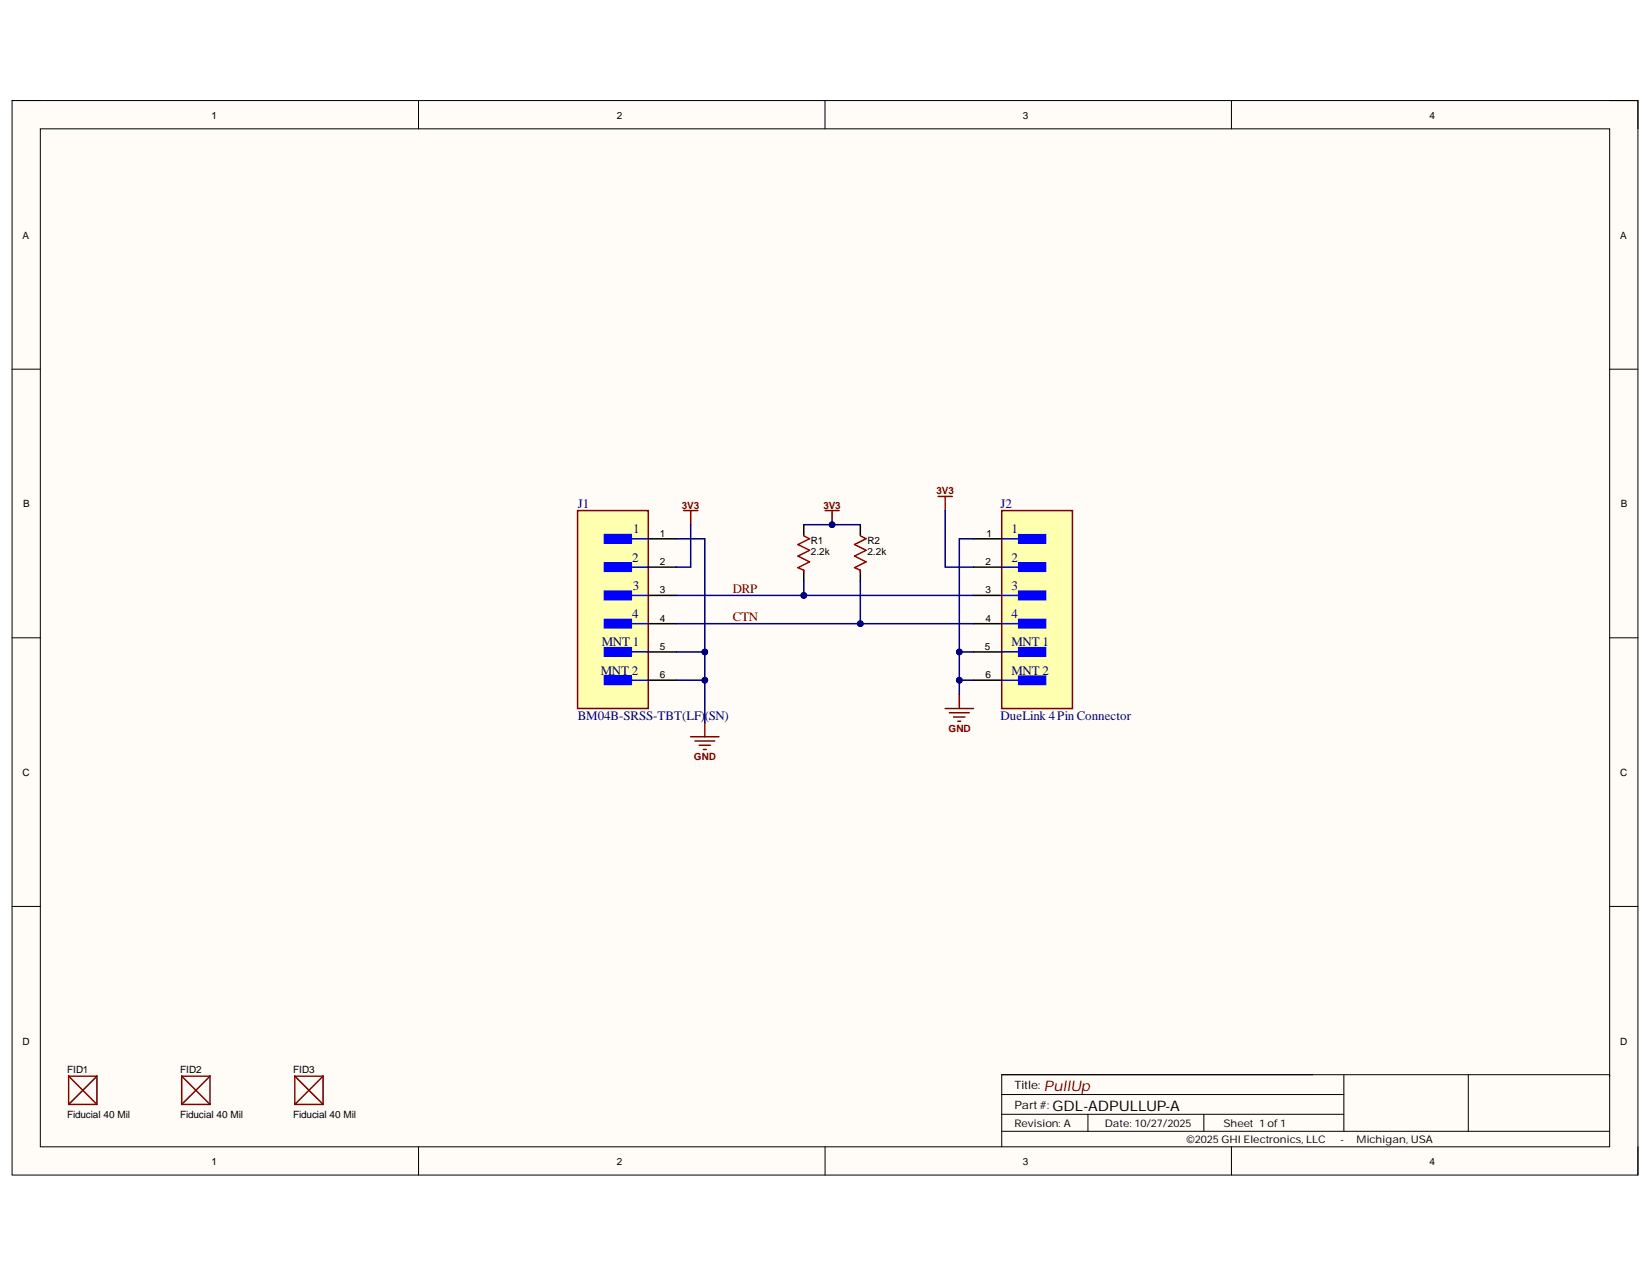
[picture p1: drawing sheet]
<svg xmlns="http://www.w3.org/2000/svg" width="279mm" height="216mm" viewBox="0 0 279 216" stroke-linecap="round" stroke-linejoin="round" font-family="sans-serif">
<path d="M2 17h275v181.7h-275z" fill-rule="evenodd" fill="#fffcf8"/>
<path d="M2 17h275v181.7h-275z" fill="none" stroke="#000" stroke-width=".17"/>
<path d="M6.8 21.8h265.4v172.1h-265.4z" fill-rule="evenodd" fill="#fffcf8"/>
<g fill="none" stroke="#000" stroke-width=".17">
<path d="M2 17h4.8M70.8 17v4.8M139.5 17v4.8M208.3 17v4.8M272.2 17h4.8v4.8M6.8 21.8h265.4v172.1h-265.4zM2 62.4h4.8M272.2 62.4h4.8M2 107.8h4.8M272.2 107.8h4.8M2 153.3h4.8M272.2 153.3h4.8"/>
<path d="M70.8 193.9v4.8M139.5 193.9v4.8M169.4 188.4h57.9M169.4 191.3h102.8M169.4 185.1h57.9M184 188.4v2.9M203.6 188.4v2.9M208.3 193.9v4.8M227.3 181.7v9.6M248.3 181.7v9.6M272.2 181.9v-.2h-102.8v12.2M277 193.9v4.8"/>
</g>
<g fill="none" stroke="#800000" stroke-width=".25">
<path d="M11.6 181.9v4.8M11.6 181.9h4.8M11.6 186.7h4.8M11.6 181.9l4.8 4.8M16.4 181.9v4.8M16.4 181.9l-4.8 4.8M30.7 181.9h4.8M30.7 186.7h4.8M30.7 181.9v4.8M30.7 181.9l4.8 4.8M35.5 181.9v4.8M35.5 181.9l-4.8 4.8"/>
<path d="M49.9 181.9h4.8M49.9 186.7h4.8M49.9 181.9v4.8M49.9 181.9l4.8 4.8M54.7 181.9v4.8M54.7 181.9l-4.8 4.8"/>
</g>
<path d="M97.7 86.3h11.9v33.5h-11.9z" fill-rule="evenodd" fill="#ffffb0"/>
<path d="M97.7 86.3h11.9v33.5h-11.9z" fill="none" stroke="#800000" stroke-width=".25"/>
<path d="M102.2 90.4h4.6v1.4h-4.6z" fill-rule="evenodd" fill="#00f"/>
<path d="M102.2 90.4h4.6v1.4h-4.6zM104.4 91.1h5.2" fill="none" stroke="#00f" stroke-width=".25"/>
<path d="M102.2 95.2h4.6v1.4h-4.6z" fill-rule="evenodd" fill="#00f"/>
<path d="M102.2 95.2h4.6v1.4h-4.6zM104.4 95.9h5.2" fill="none" stroke="#00f" stroke-width=".25"/>
<path d="M102.2 99.9h4.6v1.5h-4.6z" fill-rule="evenodd" fill="#00f"/>
<path d="M102.2 99.9h4.6v1.5h-4.6zM104.4 100.7h5.2" fill="none" stroke="#00f" stroke-width=".25"/>
<path d="M102.2 104.7h4.6v1.5h-4.6z" fill-rule="evenodd" fill="#00f"/>
<path d="M102.2 104.7h4.6v1.5h-4.6zM104.4 105.4h5.2" fill="none" stroke="#00f" stroke-width=".25"/>
<path d="M102.2 109.5h4.6v1.4h-4.6z" fill-rule="evenodd" fill="#00f"/>
<path d="M102.2 109.5h4.6v1.4h-4.6zM104.4 110.2h5.2" fill="none" stroke="#00f" stroke-width=".25"/>
<path d="M102.2 114.3h4.6v1.4h-4.6z" fill-rule="evenodd" fill="#00f"/>
<path d="M102.2 114.3h4.6v1.4h-4.6zM104.4 115h5.2" fill="none" stroke="#00f" stroke-width=".25"/>
<path d="M109.6 91.1h4.8M109.6 95.9h4.8M135.9 88.7v1.8M135.9 96.6v1.7M145.5 88.7v1.8M145.5 96.6v1.7M109.6 100.7h4.8M109.6 105.4h4.8M109.6 110.2h4.8M109.6 115h4.8" fill="none" stroke="#000" stroke-width=".25"/>
<g fill="none" stroke="#800000" stroke-width=".25">
<path d="M115.6 86.3h2.4M116.8 86.3v2.4M139.5 86.3h2.4M140.7 86.3v2.4M158.7 83.9h2.4M159.9 83.9v2.4M159.9 119.8h4.7M162.2 117.4v2.4M116.8 124.6h4.8M117.5 125.3h3.4M118.2 126h2M119 126.7h.4"/>
<path d="M119.2 122.2v2.4M160.6 120.5h3.3M161.3 121.2h1.9M162 121.9h.5"/>
</g>
<path d="M135.9 90.6l1 .5-1.9 1 1.9 .9-1.9 1 1.9 1-1.9 1 .9 .4v.3M145.5 90.6l1 .5-2 1 2 .9-2 1 2 1-2 1 1 .4v.3" fill="none" stroke="#980000" stroke-width=".25"/>
<circle cx="140.7" cy="88.7" r=".48" fill="#000080"/>
<circle cx="140.7" cy="88.7" r=".48" fill="none" stroke="#000080" stroke-width=".17"/>
<path d="M159.9 86.3v9.6h4.7M162.2 110.2h2.4" fill="none" stroke="#000080" stroke-width=".25"/>
<circle cx="162.2" cy="110.2" r=".48" fill="#000080"/>
<circle cx="162.2" cy="110.2" r=".48" fill="none" stroke="#000080" stroke-width=".17"/>
<path d="M162.2 115h2.4" fill="none" stroke="#000080" stroke-width=".25"/>
<circle cx="162.2" cy="115" r=".48" fill="#000080"/>
<circle cx="162.2" cy="115" r=".48" fill="none" stroke="#000080" stroke-width=".17"/>
<path d="M114.4 115h4.8" fill="none" stroke="#000080" stroke-width=".25"/>
<circle cx="119.2" cy="115" r=".48" fill="#000080"/>
<circle cx="119.2" cy="115" r=".48" fill="none" stroke="#000080" stroke-width=".17"/>
<path d="M114.4 110.2h4.8" fill="none" stroke="#000080" stroke-width=".25"/>
<circle cx="119.2" cy="110.2" r=".48" fill="#000080"/>
<circle cx="119.2" cy="110.2" r=".48" fill="none" stroke="#000080" stroke-width=".17"/>
<path d="M116.8 88.7v7.2h-2.4M135.9 88.7h9.6" fill="none" stroke="#000080" stroke-width=".25"/>
<circle cx="140.7" cy="88.7" r=".48" fill="#000080"/>
<circle cx="140.7" cy="88.7" r=".48" fill="none" stroke="#000080" stroke-width=".17"/>
<path d="M135.9 98.3v2.4" fill="none" stroke="#000080" stroke-width=".25"/>
<circle cx="135.9" cy="100.7" r=".48" fill="#000080"/>
<circle cx="135.9" cy="100.7" r=".48" fill="none" stroke="#000080" stroke-width=".17"/>
<path d="M145.5 98.3v7.1" fill="none" stroke="#000080" stroke-width=".25"/>
<circle cx="145.5" cy="105.4" r=".48" fill="#000080"/>
<circle cx="145.5" cy="105.4" r=".48" fill="none" stroke="#000080" stroke-width=".17"/>
<path d="M169.4 86.3h12v33.5h-12z" fill-rule="evenodd" fill="#ffffb0"/>
<path d="M169.4 86.3h12v33.5h-12z" fill="none" stroke="#800000" stroke-width=".25"/>
<path d="M172.3 90.4h4.5v1.4h-4.5z" fill-rule="evenodd" fill="#00f"/>
<path d="M169.4 91.1h5.3M172.3 90.4h4.5v1.4h-4.5z" fill="none" stroke="#00f" stroke-width=".25"/>
<path d="M172.3 95.2h4.5v1.4h-4.5z" fill-rule="evenodd" fill="#00f"/>
<path d="M169.4 95.9h5.3M172.3 95.2h4.5v1.4h-4.5z" fill="none" stroke="#00f" stroke-width=".25"/>
<path d="M172.3 99.9h4.5v1.5h-4.5z" fill-rule="evenodd" fill="#00f"/>
<path d="M172.3 99.9h4.5v1.5h-4.5zM169.4 100.7h5.3" fill="none" stroke="#00f" stroke-width=".25"/>
<path d="M172.3 104.7h4.5v1.5h-4.5z" fill-rule="evenodd" fill="#00f"/>
<path d="M169.4 105.4h5.3M172.3 104.7h4.5v1.5h-4.5z" fill="none" stroke="#00f" stroke-width=".25"/>
<path d="M172.3 109.5h4.5v1.4h-4.5z" fill-rule="evenodd" fill="#00f"/>
<path d="M169.4 110.2h5.3M172.3 109.5h4.5v1.4h-4.5z" fill="none" stroke="#00f" stroke-width=".25"/>
<path d="M172.3 114.3h4.5v1.4h-4.5z" fill-rule="evenodd" fill="#00f"/>
<path d="M169.4 115h5.3M172.3 114.3h4.5v1.4h-4.5z" fill="none" stroke="#00f" stroke-width=".25"/>
<path d="M164.6 91.1h4.8M164.6 95.9h4.8M164.6 100.7h4.8M164.6 105.4h4.8M164.6 110.2h4.8M164.6 115h4.8" fill="none" stroke="#000" stroke-width=".25"/>
<path d="M114.4 105.4h50.2" fill="none" stroke="#000080" stroke-width=".25"/>
<circle cx="145.5" cy="105.4" r=".48" fill="#000080"/>
<circle cx="145.5" cy="105.4" r=".48" fill="none" stroke="#000080" stroke-width=".17"/>
<path d="M114.4 100.7h50.2" fill="none" stroke="#000080" stroke-width=".25"/>
<circle cx="135.9" cy="100.7" r=".48" fill="#000080"/>
<circle cx="135.9" cy="100.7" r=".48" fill="none" stroke="#000080" stroke-width=".17"/>
<path d="M114.4 91.1h4.8v31.1" fill="none" stroke="#000080" stroke-width=".25"/>
<circle cx="119.2" cy="110.2" r=".48" fill="#000080"/>
<circle cx="119.2" cy="110.2" r=".48" fill="none" stroke="#000080" stroke-width=".17"/>
<circle cx="119.2" cy="115" r=".48" fill="#000080"/>
<circle cx="119.2" cy="115" r=".48" fill="none" stroke="#000080" stroke-width=".17"/>
<path d="M164.6 91.1h-2.4v26.3" fill="none" stroke="#000080" stroke-width=".25"/>
<circle cx="162.2" cy="110.2" r=".48" fill="#000080"/>
<circle cx="162.2" cy="110.2" r=".48" fill="none" stroke="#000080" stroke-width=".17"/>
<circle cx="162.2" cy="115" r=".48" fill="#000080"/>
<circle cx="162.2" cy="115" r=".48" fill="none" stroke="#000080" stroke-width=".17"/>
<text font-size="2.5" fill="#800000" x="176.6" y="184.4">PullUp</text>
<text font-size="2.5" x="178" y="187.8">GDL-ADPULLUP-A</text>
<g font-size="2.2" fill="#000080">
<text x="97.7" y="85.8">J1</text>
<text x="169.2" y="85.8">J2</text>
<text x="106.9" y="95">2</text>
<text x="107.1" y="90.2">1</text>
<text x="171.1" y="90.2">1</text>
<text x="171.1" y="95">2</text>
<text x="107" y="99.7">3</text>
<text x="171.1" y="99.7">3</text>
<text x="106.9" y="104.5">4</text>
<text x="171.1" y="104.5">4</text>
<text x="101.8" y="109.3">MNT 1</text>
<text x="171.1" y="109.3">MNT 1</text>
<text x="101.6" y="114.1">MNT 2</text>
<text x="171.1" y="114.1">MNT 2</text>
<text x="97.7" y="121.7">BM04B-SRSS-TBT(LF)</text>
<text x="119.2" y="121.7">(SN)</text>
<text x="169.2" y="121.7">DueLink 4Pin Connector</text>
</g>
<g font-size="2.2" fill="#800000">
<text x="123.9" y="100.2">DRP</text>
<text x="123.9" y="105">CTN</text>
</g>
<g font-size="1.9">
<text x="171.6" y="184.1">Title:</text>
<text x="171.6" y="187.5">Part#:</text>
</g>
<g font-size="1.8">
<text x="171.6" y="190.5">Revision: A</text>
<text x="186.9" y="190.5">Date: 10/27/2025</text>
<text x="206.9" y="190.5">Sheet 1 of1</text>
<text x="200.7" y="193.3">©2025GHI Electronics, LLC</text>
<text x="226.7" y="193.3">-</text>
<text x="229.4" y="193.3">Michigan, USA</text>
</g>
<g font-size="1.7">
<text x="35.8" y="20">1</text>
<text x="104.3" y="20">2</text>
<text x="173" y="20">3</text>
<text x="241.8" y="20">4</text>
<text x="3.8" y="40.3">A</text>
<text x="274" y="40.3">A</text>
<text x="3.9" y="85.8">B</text>
<text x="274.1" y="85.8">B</text>
<text x="111.6" y="90.8">1</text>
<text x="111.6" y="95.6">2</text>
<text x="137.1" y="93.9">2.2k</text>
<text x="137.1" y="91.9">R1</text>
<text x="146.7" y="93.9">2.2k</text>
<text x="146.7" y="91.9">R2</text>
<text x="166.7" y="95.6">2</text>
<text x="166.8" y="90.8">1</text>
<text x="111.6" y="100.3">3</text>
<text x="166.7" y="100.3">3</text>
<text x="111.6" y="105.1">4</text>
<text x="166.7" y="105.1">4</text>
<text x="111.6" y="109.9">5</text>
<text x="166.6" y="109.9">5</text>
<text x="111.6" y="114.7">6</text>
<text x="166.7" y="114.7">6</text>
<text x="3.8" y="131.2">C</text>
<text x="274" y="131.2">C</text>
<text x="3.8" y="176.6">D</text>
<text x="274" y="176.6">D</text>
<text x="11.3" y="181.3">FID1</text>
<text x="30.5" y="181.3">FID2</text>
<text x="49.6" y="181.3">FID3</text>
<text x="11.3" y="189">Fiducial 40 Mil</text>
<text x="30.5" y="189">Fiducial 40 Mil</text>
<text x="49.6" y="189">Fiducial 40 Mil</text>
<text x="35.8" y="196.9">1</text>
<text x="104.3" y="196.9">2</text>
<text x="173" y="196.9">3</text>
<text x="241.8" y="196.9">4</text>
</g>
<g font-size="1.7" fill="#800000">
<text x="158.4" y="83.6">3V3</text>
<text x="115.3" y="86">3V3</text>
<text x="139.2" y="86">3V3</text>
<text x="160.4" y="123.7">GND</text>
<text x="117.3" y="128.6">GND</text>
</g>
</svg>
